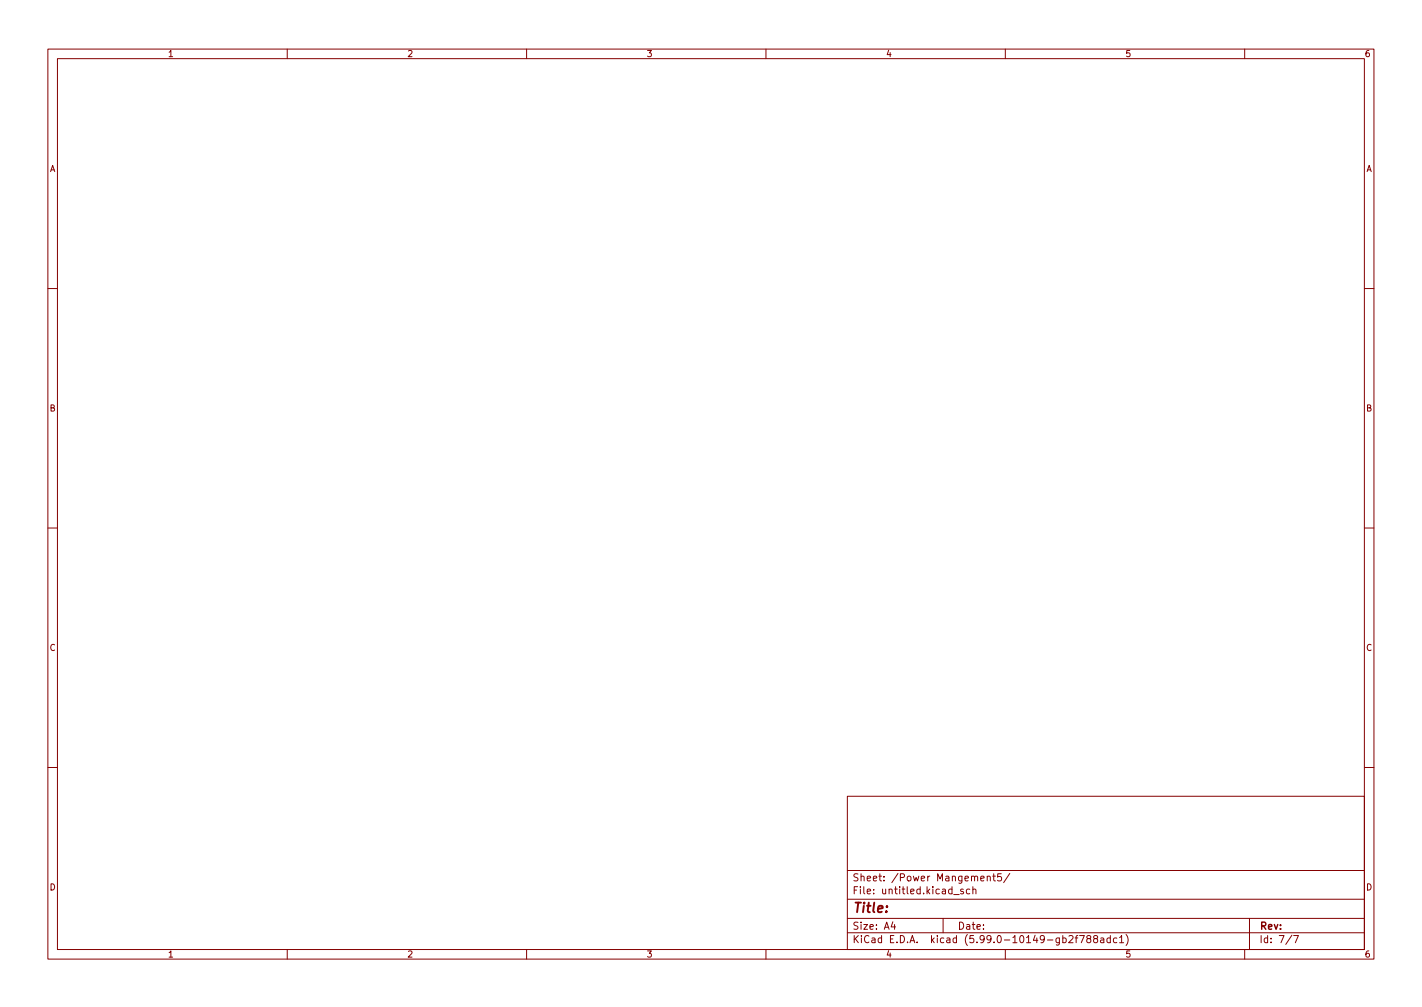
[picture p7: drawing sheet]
<svg xmlns="http://www.w3.org/2000/svg" width="297mm" height="210mm" viewBox="0 0 297 210" stroke-linecap="round" stroke-linejoin="round" font-family="sans-serif">
<g fill="none" stroke="#840000" stroke-width=".21">
<path d="M10 10.2h277v190.1h-277zM12 12.2h273v186.1h-273zM60 10.2v2M110 10.2v2M160 10.2v2M210 10.2v2M260 10.2v2M10 60.2h2M285 60.2h2M10 110.2h2M285 110.2h2M10 160.2h2"/>
<path d="M177 166.3h108v32h-108zM285 160.2h2M60 198.3v2M110 198.3v2M160 198.3v2M177 194.8h108M177 191.8h108M177 187.8h108M177 181.8h108M186.5 192.5l-.4 1h1M186.9 193v1M197 191.8v3"/>
<path d="M199.2 186.8h1.2M201.2 185.7l-.3-.1-.3 .2 .1 .3 .5 .1v.4h-.6M202.6 185.7l-.5-.1-.2 .3 .1 .7h.6M203.2 185.8l.2-.2 .4 .1 .1 .9M203.2 185.1v1.5M204.9 183.4l.7-.1-.1-.3-.4-.1-.2 .2v.8h.6M206.2 183.1l.2-.2 .4 .1 .1 .9M206.2 182.9v1M207.4 182.9h.5M207.6 182.4v1.3l.3 .2M209.1 182.4h-.7v.7l.2-.1 .5 .1 .1 .2-.1 .5-.2 .1-.5-.1M210 198.3v2"/>
<path d="M210.9 182.4l-1.3 1.9M223.3 195.5l.6-.2 .2 .5-.9 1h.9M224.6 195.8h.5M225.1 195.3l-.3 .2v1.3M225.5 195.3h1l-.6 1.5M227.3 196l-.3-.3 .1-.2 .2-.2 .4 .1 .2 .2-.1 .2-.7 .2-.1 .3 .1 .4 .2 .1h.3l.3-.3v-.2l-.3-.3M228.7 196l-.3-.3 .1-.2 .2-.2 .4 .1 .2 .2-.1 .2-.6 .2-.2 .3 .1 .4 .2 .1h.4l.2-.3-.1-.4-.2-.1M229.9 195.9h.6l.1 .9M230.6 196.2l-.5 .1-.2 .2 .2 .3h.5M231.9 195.9l-.4-.1-.3 .3 .2 .7h.5M231.9 195.3v1.5M233.3 195.9l-.4-.1-.3 .3 .1 .7h.6"/>
<path d="M233.9 195.8l.4-.5v1.5M233.9 196.8h.8M235.2 195.1a1.72 1.72 0 0 1 0 2.3M260 198.3v2M261 191.8v6.5M269.9 195.3l-1.3 1.9M270.2 195.3h1l-.6 1.5"/>
</g>
<text font-size="2.8" fill="#840000" x="178" y="190.6">Title:</text>
<g font-size="2.1" fill="#840000">
<text x="178" y="184">Sheet: /Power Mangement5/</text>
<text x="178" y="186.7">File: untitled.kicad_sch</text>
<text x="178" y="196.9">KiCad E.D.A. kicad (5.99.0-10149-gb2f788adc1)</text>
<text x="178" y="194.1">Size: A4</text>
<text x="200" y="194.1">Date:</text>
<text x="263" y="194.1">Rev:</text>
<text x="263" y="196.9">Id: 7/7</text>
</g>
<g font-size="1.8" fill="#840000">
<text x="35" y="11.9">1</text>
<text x="85" y="11.9">2</text>
<text x="135" y="11.9">3</text>
<text x="185" y="11.9">4</text>
<text x="235" y="11.9">5</text>
<text x="285" y="11.9">6</text>
<text x="10.3" y="35.9">A</text>
<text x="285.3" y="35.9">A</text>
<text x="10.3" y="85.9">B</text>
<text x="285.3" y="85.9">B</text>
<text x="10.3" y="135.9">C</text>
<text x="285.3" y="135.9">C</text>
<text x="10.3" y="185.9">D</text>
<text x="285.3" y="185.9">D</text>
<text x="35" y="199.9">1</text>
<text x="85" y="199.9">2</text>
<text x="135" y="199.9">3</text>
<text x="185" y="199.9">4</text>
<text x="235" y="199.9">5</text>
<text x="285" y="199.9">6</text>
</g>
</svg>
